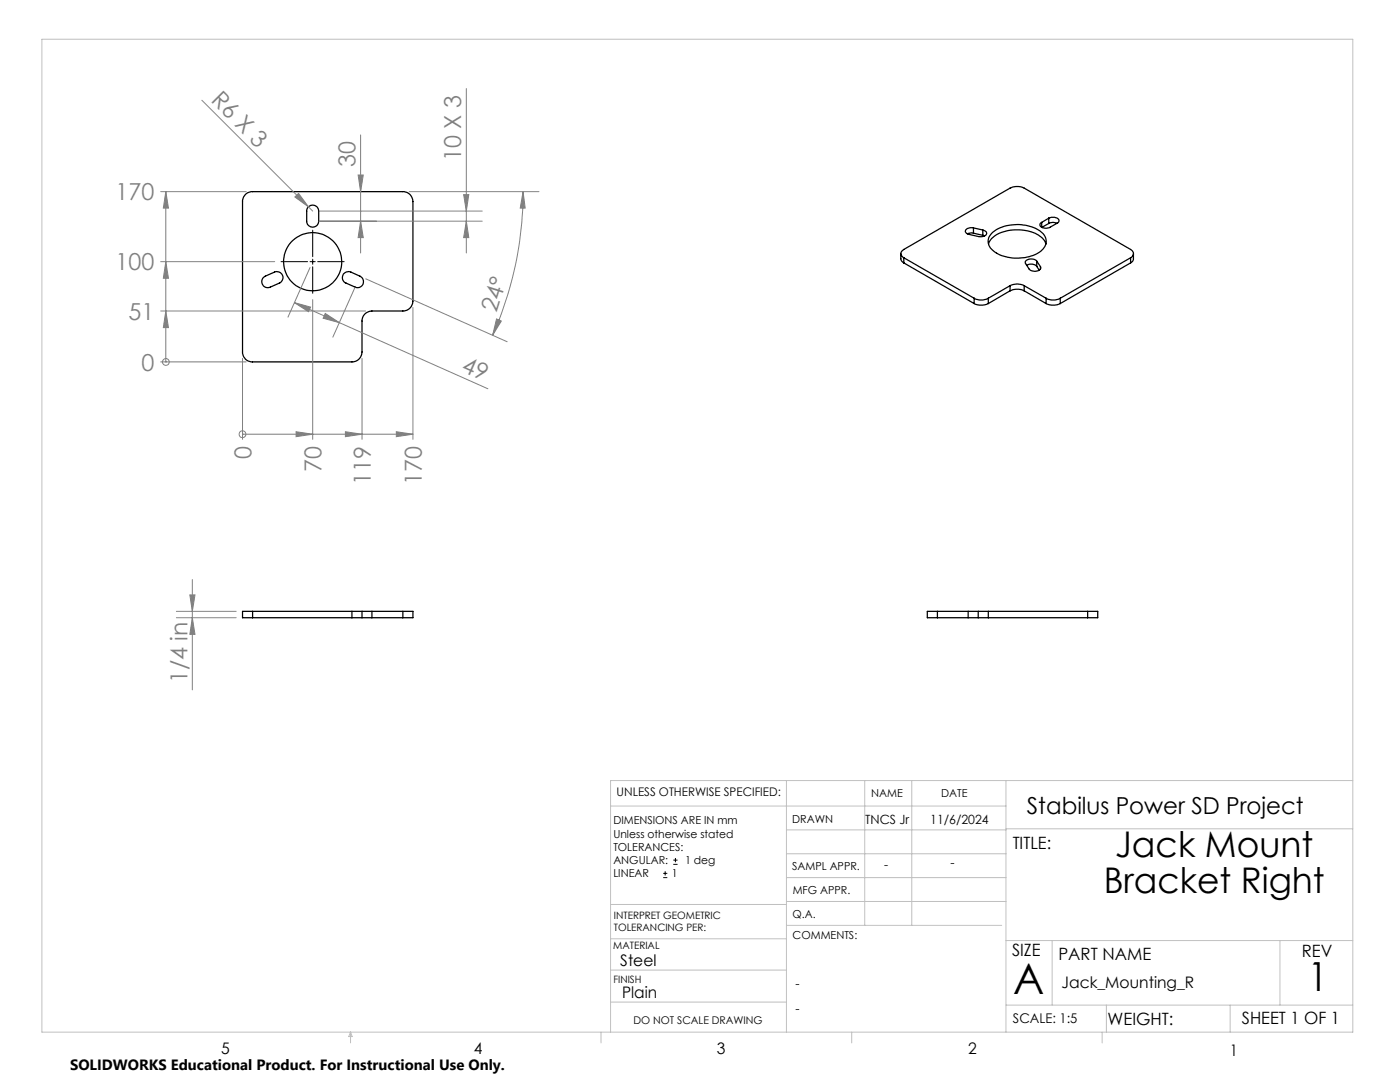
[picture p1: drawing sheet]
<svg xmlns="http://www.w3.org/2000/svg" width="279mm" height="216mm" viewBox="0 0 279 216" stroke-linecap="round" stroke-linejoin="round" font-family="sans-serif">
<g fill="none" stroke="#000" stroke-width=".25">
<path d="M49 38.8l.4-.3 .7-.3h30.3a1.99 1.99 0 0 1 2 2v19.9a1.99 1.99 0 0 1-2 2h-6.2a1.99 1.99 0 0 0-2 2v6.1a1.99 1.99 0 0 1-2 2h-19.8a1.93 1.93 0 0 1-2-2v-30.2l.2-.8zM52.5 55.5l.5-.4 1.8-.8a1.2 1.2 0 0 1 1.6 .6 1.2 1.2 0 0 1-.6 1.6l-1.9 .8a1.2 1.2 0 0 1-1.4-.3 1.2 1.2 0 0 1 0-1.5zM61.6 41.2a1.21 1.21 0 0 1 1.3-.2 1.21 1.21 0 0 1 .7 1.1v2a1.2 1.2 0 0 1-1.2 1.2 1.2 1.2 0 0 1-1.2-1.2v-2.2zM68.5 54.7a1.32 1.32 0 0 1 1.5-.4l1.8 .8a1.19 1.19 0 0 1 .7 1.6 1.19 1.19 0 0 1-1.6 .6l-1.9-.8a1.2 1.2 0 0 1-.5-1.8zM179.8 50.6v1.3l.6 .6M180.4 51.4a.87 .87 0 0 1-.6-.8 .87 .87 0 0 1 .6-.8l21.4-12.3a3.2 3.2 0 0 1 2.6 0l21.2 12.3a.89 .89 0 0 1 .6 .8 .89 .89 0 0 1-.6 .8M180.4 51.4l14 8.1M180.4 51.4v1.1M180.4 52.5l14 8.1M194.3 45.5a1.17 1.17 0 0 0-1.6 .7l.5 .5 2.1 .5a1.11 1.11 0 0 0 1.6-.8l-.3-.3-.5-.2M194.3 46.5h-.4l-.9 .1M194.3 45.5l1.8 .4"/>
<path d="M194.3 45.5v1M194.3 46.5l1.8 .5M194.4 59.5a3 3 0 0 0 2.8 0M194.4 59.5v1.1M196.1 47l.4 .1M196.1 45.9v1.1M197.2 59.5v1.1M197.3 48.7a4.6 4.6 0 0 1 3.9-2.7 7.6 7.6 0 0 1 7.2 2l.3 .7M197.9 46.6a8.5 8.5 0 0 1 8.7-1.1 2.86 2.86 0 0 1 2.1 3.2 4.5 4.5 0 0 1-3.7 2.6 7.9 7.9 0 0 1-7.3-1.8 2.15 2.15 0 0 1 .2-2.9zM201.6 57l.4-.2a3.2 3.2 0 0 1 2.4 .2M201.6 58h.2a3.2 3.2 0 0 1 2.6 0M201.6 57l-4.4 2.5"/>
<path d="M201.6 57v1M201.6 58l-4.4 2.6M204.4 57l4.4 2.5M204.4 57v1M204.4 58l4.4 2.6M204.9 53a1.6 1.6 0 0 1 2 .2M206.9 52.1a1.59 1.59 0 0 0-2.3 .1v.3l.8 1.2a1.49 1.49 0 0 0 2.3-.3l-.1-.2M206.9 52.1l.7 1.1M206.9 52.1v1.1M206.9 53.2l.5 .7M207.6 53.2v.5M207.9 44.4v1l1.4-.8"/>
<path d="M208.8 59.5a3 3 0 0 0 2.8 0M208.8 59.5v1.1M209.3 43.5l.3-.1a1.24 1.24 0 0 1 1.7 .7l-.2 .3-1.5 .9a1.36 1.36 0 0 1-2.1-.5l.4-.4M209.3 43.5l-1.4 .9M209.3 43.5v1.1M210.9 44.6a1.77 1.77 0 0 0-1.6 0M211.6 59.5v1.1M225.6 51.4l-14 8.1M225.6 51.4v1.1M225.6 52.5l-14 8.1M226.2 50.6v1.2l-.6 .7M194.4 60.6a3.3 3.3 0 0 0 2.8 0"/>
<path d="M208.8 60.6a3.3 3.3 0 0 0 2.8 0M50.4 122h-2v1.3h2M50.4 122v1.3M50.4 123.3h19.8M50.4 122h19.8M70.2 123.3h2M70.2 122h2M70.2 122v1.3M72.2 123.3h2M72.2 122h2M72.2 122v1.3M74.2 123.3h6.2"/>
<path d="M74.2 122h6.2M74.2 122v1.3M80.4 122h2v1.3h-2M80.4 122v1.3M187.1 122h-2v1.3h2M187.1 123.3h6.1M187.1 122h6.1M187.1 122v1.3M193.2 123.3h2M193.2 122h2M193.2 122v1.3M195.2 123.3h2"/>
<path d="M195.2 122h2M195.2 122v1.3M197.2 123.3h19.9M197.2 122h19.9M197.2 122v1.3M217.1 122h2v1.3h-2M217.1 122v1.3"/>
<circle cx="62.4" cy="52.2" r="5.8"/>
</g>
<path d="M56.1 52.2h5.3M61.9 52.2h1M62.4 45.9v5.3M62.4 51.7v1M62.4 53.2v5.3M63.4 52.2h5.3M132.4 175.1h.8M132.4 174.3h.8M132.8 173.8v.9M134.4 172.5h.8M134.4 171.6h.8M134.8 171.2v.8" fill="none" stroke="#000" stroke-width=".2"/>
<g fill="none" stroke="#808080" stroke-width=".2">
<path d="M93.1 17.7v32.8M32.1 38.2h17M33.1 38.2l.5 3.3h-1zM33.1 38.2v34M40.3 20l21.3 21.3M58.8 39.3l.8-.7 2 2.7zM71.5 34.9h1l-.5 3.3zM72 26.9v23.6M81.7 38.2h25.9M92.5 38.8h1.1l-.5 3.3zM104.4 38.2l.4 3.3h-1zM104.4 38.2a69.9 69.9 0 0 1-6.1 28.7"/>
<path d="M32.1 52.2h22.7M33.1 52.2l.5 3.3h-1zM61.6 41.3l.8 .8M61.9 53.4l-4.4 9.9M62.4 59.8v27.9M63.7 44.1h32.5M63.7 42.1h32.5M70.8 57.4l-4.4 9.9M72 44.1l.5 3.3h-1zM73 55.6l28.2 12.6M93.1 44.1l.5 3.3h-1.1zM32.1 72.2h17"/>
<path d="M32.1 62.1h40.9M33.1 62.1l.5 3.3h-1zM33.1 72.2h.1M48.4 71.5v16.2M58.8 60.4l3.2 .9-.4 .9zM58.8 60.4l8.9 4M64.9 62.5l2.8 1.9-3.2-.9zM67.7 64.4l29.7 13.2M72.2 71.5v16.2M82.4 61.3v26.4M99.1 63.6l.9 .5-1.7 2.8zM48.4 86.6h.1"/>
<path d="M48.4 86.6h34M59.1 86.1l3.3 .5-3.3 .5zM68.9 86.1l3.3 .5-3.3 .5zM79.1 86.1l3.3 .5-3.3 .5zM37.9 118.7h1l-.5 3.3zM38.4 115.6v22.1M35.2 122h11.9M35.2 123.3h11.9M38.4 123.3l.5 3.3h-1z"/>
<circle cx="33.1" cy="72.2" r=".68"/>
<circle cx="48.4" cy="86.6" r=".69"/>
</g>
<g fill="none" stroke="#c0c0c0" stroke-width=".2">
<path d="M8.4 7.8h261.6v198.2h-261.6zM157 155.8v50.2M172.6 155.8v28.8M182 155.8v28.8M200.8 155.8v50.2M270 155.8h-148.2v50.2M121.8 160.8h79M157 170.4h43.8M157 165.6h43.8M157 175.1h43.8M157 179.9h43.8M200.8 165.4h69.2"/>
<path d="M121.8 200h35.2M121.8 193.6h35.2M121.8 187.3h35.2M121.8 180.5h35.2M157 184.6h42.9M200.8 187.7h69.2M210 187.7v12.9M255.4 187.7v12.9M70 206v2.1M70 206l.3 .8h-.7zM119.9 206v2.1M170 206v2.1"/>
<path d="M200.8 200.6h69.2M220 206v2.1M220.8 200.6v5.4M245.5 200.6v5.4"/>
</g>
<g fill="#808080">
<path d="M58.8 39.3l.8-.7 2 2.7z"/>
<path d="M64.9 62.5l2.8 1.9-3.2-.9zM58.8 60.4l3.2 .9-.4 .9z"/>
<path d="M99.1 63.6l.9 .5-1.7 2.8zM104.4 38.2l.4 3.3h-1z"/>
<path d="M93.1 44.1l.5 3.3h-1.1zM92.5 38.8h1.1l-.5 3.3zM72 44.1l.5 3.3h-1zM71.5 34.9h1l-.5 3.3z"/>
<path d="M37.9 118.7h1l-.5 3.3zM38.4 123.3l.5 3.3h-1z"/>
<path d="M33.1 62.1l.5 3.3h-1zM33.1 52.2l.5 3.3h-1zM33.1 38.2l.5 3.3h-1z"/>
<path d="M59.1 86.1l3.3 .5-3.3 .5zM68.9 86.1l3.3 .5-3.3 .5zM79.1 86.1l3.3 .5-3.3 .5z"/>
</g>
<text font-size="8.5" x="202.2" y="198.3">A</text>
<text font-size="8" x="261" y="197.8">1</text>
<g font-size="7.1">
<text x="222.6" y="171">Jack Mount</text>
<text x="220.3" y="178.1">Bracket Right</text>
</g>
<g font-size="4.7" fill="#808080">
<text x="41.9" y="20.2" transform="rotate(45 41.9 20.2)">R6 X 3</text>
<text x="71" y="33.4" transform="rotate(-90 71 33.4)">30</text>
<text x="92.1" y="32.1" transform="rotate(-90 92.1 32.1)">10 X 3</text>
<text x="23.1" y="40">170</text>
<text x="23.1" y="54">100</text>
<text x="25.6" y="63.8">51</text>
<text x="99.1" y="62.5" transform="rotate(-72 99.1 62.5)">24°</text>
<text x="28.2" y="74">0</text>
<text x="91.9" y="74" transform="rotate(24 91.9 74)">49</text>
<text x="50.2" y="91.5" transform="rotate(-90 50.2 91.5)">0</text>
<text x="64.2" y="94.1" transform="rotate(-90 64.2 94.1)">70</text>
<text x="74" y="96.7" transform="rotate(-90 74 96.7)">119</text>
<text x="84.2" y="96.7" transform="rotate(-90 84.2 96.7)">170</text>
<text x="37.4" y="136.4" transform="rotate(-90 37.4 136.4)">1/4 in</text>
</g>
<text font-size="4.7" x="204.9" y="162.3">Stabilus Power SD Project</text>
<g font-size="3.4">
<text x="202.1" y="169.3">TITLE:</text>
<text x="202" y="190.8">SIZE</text>
<text x="211.2" y="191.5">PART NAME</text>
<text x="259.8" y="191">REV</text>
<text x="221" y="204.5">WEIGHT:</text>
<text x="247.8" y="204.4">SHEET 1 OF 1</text>
</g>
<g font-size="3.2">
<text x="123.8" y="192.7">Steel</text>
<text x="211.9" y="197.1">Jack_Mounting_R</text>
<text x="124.2" y="199.1">Plain</text>
<text x="44.2" y="210.4">5</text>
<text x="94.6" y="210.3">4</text>
<text x="143.1" y="210.4">3</text>
<text x="193.2" y="210.3">2</text>
<text x="245.4" y="210.6">1</text>
</g>
<text font-size="3" x="14" y="213.5">SOLIDWORKS Educational Product. For Instructional Use Only.</text>
<text font-size="2.7" x="202.1" y="204">SCALE: 1:5</text>
<g font-size="2.5">
<text x="172.7" y="164.5">TNCS Jr</text>
<text x="185.6" y="164.5">11/6/2024</text>
<text x="176.5" y="173.4">-</text>
<text x="189.7" y="173">-</text>
<text x="158.8" y="197.2">-</text>
<text x="158.8" y="202.2">-</text>
</g>
<text font-size="2.4" x="123.1" y="158.9">UNLESS OTHERWISE SPECIFIED:</text>
<g font-size="2.2">
<text x="173.9" y="159.1">NAME</text>
<text x="187.8" y="158.9">DATE</text>
<text x="122.4" y="164.5">DIMENSIONS ARE IN mm</text>
<text x="122.4" y="167.1">Unless otherwise stated</text>
<text x="158.1" y="164.2">DRAWN</text>
<text x="122.4" y="169.8">TOLERANCES:</text>
<text x="122.4" y="172.4">ANGULAR:</text>
<text x="136.7" y="172.4">1 deg</text>
<text x="158.1" y="173.7">SAMPL APPR.</text>
<text x="122.4" y="175.1">LINEAR</text>
<text x="134.1" y="175.1">1</text>
<text x="158.2" y="178.4">MFG APPR.</text>
<text x="158.2" y="183.2">Q.A.</text>
<text x="158.2" y="187.4">COMMENTS:</text>
</g>
<text font-size="2.1" x="126.4" y="204.3">DO NOT SCALE DRAWING</text>
<g font-size="2">
<text x="122.5" y="183.3">INTERPRET GEOMETRIC</text>
<text x="122.5" y="185.9">TOLERANCING PER:</text>
<text x="122.4" y="189.4">MATERIAL</text>
<text x="122.4" y="196.2">FINISH</text>
</g>
</svg>
